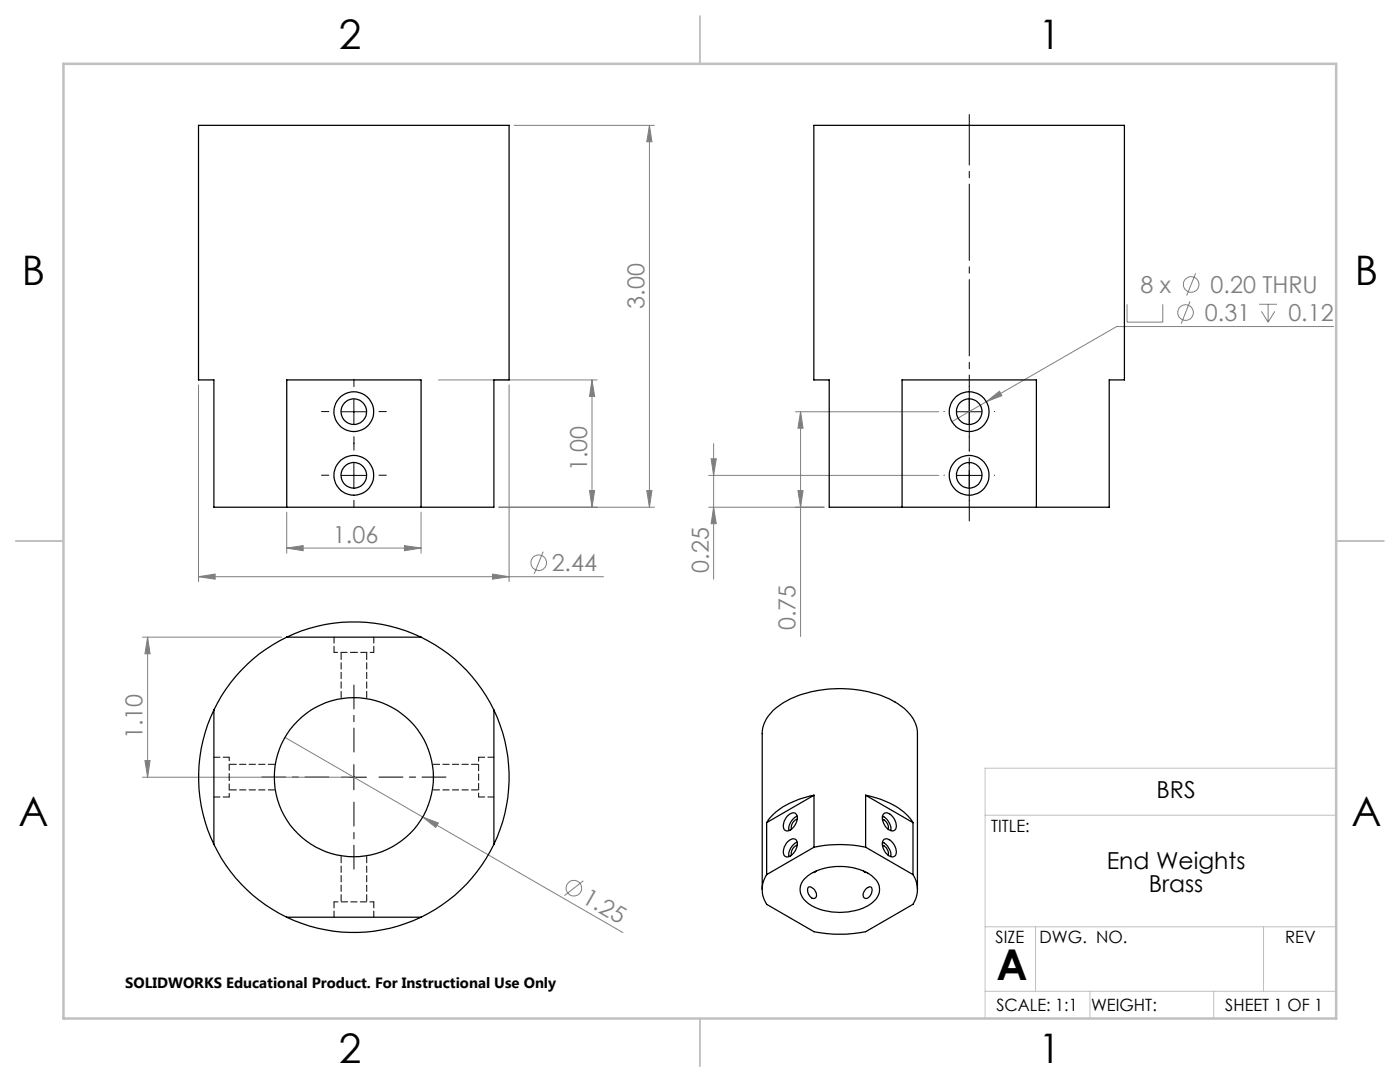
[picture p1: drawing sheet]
<svg xmlns="http://www.w3.org/2000/svg" width="279mm" height="216mm" viewBox="0 0 279 216" stroke-linecap="round" stroke-linejoin="round" font-family="sans-serif">
<g fill="none" stroke="#808080" stroke-width=".2">
<path d="M102.6 25h28M129.6 25v76.2M129.6 25l.5 3.3h-1zM238.6 54.5l-1.8 4.5M39.6 76.8v39.3M87.5 75.8h31.7M101.6 76.8v39.3M118.1 75.8v25.4M118.1 75.8l.6 3.3h-1zM224.9 60.7v3.6h7.2v-3.6M237.5 60.1l-1.8 4.5M251.3 60.7h3.5"/>
<path d="M251.7 62.1l1.4 2.2M253.1 60.7v3.6M254.4 62.1l-1.3 2.2M266.1 65.2h-43.3l-26 15M117.7 97.9h1l-.6 3.3zM129.1 97.9h1l-.5 3.3zM141.4 94.9h46M141.9 91.5h1l-.5 3.4zM142.4 88.5v27.1M158.7 82.2h28.7M159.2 97.9h1.1l-.5 3.3zM159.8 82.2l.5 3.2h-1.1z"/>
<path d="M159.8 82.2v44.8M196.8 80.2l2.7-2.1 .5 .9zM196.8 80.2l-6.8 3.9M39.6 115.1l3.3-.6v1.1zM39.6 115.1h80.8M57.2 109.4l3.3-.5v1zM57.2 102.2v8.2M57.2 109.4h26.8M80.7 108.9l3.3 .5-3.3 .5zM84 102.2v8.2M98.3 114.5l3.3 .6-3.3 .5zM99.6 101.2h31"/>
<path d="M108.4 110.1l-1.8 4.4M141.4 101.2h23.1M142.4 101.2l.5 3.3h-1zM28.4 127.1h27.8M29.5 127.1v28M29.5 127.1l.5 3.4h-1.1zM28.4 155.1h41.2M28.9 151.8h1.1l-.5 3.3zM56.9 147.1l67.4 39M84.3 163l3.2 1.2-.5 .9zM116.4 175.8l-3.8 2.9"/>
<circle cx="237.7" cy="56.8" r="1.55"/>
<circle cx="236.6" cy="62.4" r="1.55"/>
<circle cx="107.5" cy="112.3" r="1.55"/>
<circle cx="114.5" cy="177.2" r="1.55"/>
</g>
<g fill="none" stroke="#000" stroke-width=".2" stroke-dasharray="15.2 1.3 1.3 1.3">
<path d="M70.6 77.1v-1.4M193.4 77.1h.1M65.6 94.8h-1.4M65.6 82.1h-1.4M70.6 89.8v-1.4M70.6 99.8v1.5M70.6 87.1v1.5M75.6 94.8h1.5M75.6 82.1h1.5M188.4 94.8h.1M188.4 82.1h.1M193.4 89.8h.1"/>
<path d="M193.4 99.8v.1M193.4 87.1v.1M198.4 94.8h.1M198.4 82.1h.1"/>
</g>
<path d="M193.4 22.9v81.1" fill="none" stroke="#000" stroke-width=".2" stroke-dasharray="15.2 1.3 1.3 1.3" stroke-dashoffset="5.2"/>
<path d="M65.6 155.1h-13.3M70.6 150.1v-13.4M75.6 155.1h13.4M70.6 160.1v13.3" fill="none" stroke="#000" stroke-width=".2" stroke-dasharray="15.2 1.3 1.3 1.3" stroke-dashoffset="10.5"/>
<path d="M70.6 79.7v4.9M193.4 79.7v4.9M68.1 94.9h5M68.1 82.2h5M70.6 92.4v4.9M190.9 94.9h5M190.9 82.2h5M193.4 92.4v4.9M68.1 155.1h5M70.6 152.6v5" fill="none" stroke="#000" stroke-width=".2"/>
<path d="M266.7 153.3h-70.1v49.9M196.6 162.7h70.1M196.6 197.8h70.1M196.6 184.9h70.1M206.7 184.9v12.9M217.5 197.8v5.4M242.2 197.8v5.4M252.2 184.9v12.9" fill="none" stroke="#c0c0c0" stroke-width=".2"/>
<path d="M139.7 3.2v9.5M3.1 107.9h9.6M266.7 107.9h9.5M139.7 203.2v9.6" fill="none" stroke="#c0c0c0" stroke-width=".25"/>
<path d="M12.7 12.7h254v190.5h-254z" fill="none" stroke="#c0c0c0" stroke-width=".5"/>
<g fill="#808080">
<path d="M196.8 80.2l2.7-2.1 .5 .9z"/>
<path d="M84.3 163l3.2 1.2-.5 .9z"/>
<path d="M98.3 114.5l3.3 .6-3.3 .5zM39.6 115.1l3.3-.6v1.1zM80.7 108.9l3.3 .5-3.3 .5zM57.2 109.4l3.3-.5v1z"/>
<path d="M129.6 25l.5 3.3h-1zM129.1 97.9h1l-.5 3.3zM118.1 75.8l.6 3.3h-1zM117.7 97.9h1l-.6 3.3zM29.5 127.1l.5 3.4h-1.1zM28.9 151.8h1.1l-.5 3.3zM141.9 91.5h1l-.5 3.4zM142.4 101.2l.5 3.3h-1zM159.8 82.2l.5 3.2h-1.1zM159.2 97.9h1.1l-.5 3.3z"/>
</g>
<g fill="none" stroke="#000" stroke-width=".25">
<path d="M57.2 101.2h-14.5v-25.4h-3.1v-50.8h62v50.8h-3v25.4h-14.6M57.2 101.2v-25.4h26.8v25.4M57.2 101.2h26.8M180 101.2v-25.4h26.8v25.4M180 101.2h-14.5v-25.4h-3.1v-50.8h62v50.8h-3v25.4h-14.6M180 101.2h26.8M57.2 127.1a30.9 30.9 0 0 0-14.5 14.6M57.2 127.1a31 31 0 0 1 26.8 0M57.2 127.1h26.8M84 127.1a31.4 31.4 0 0 1 14.6 14.6M42.7 141.7a31 31 0 0 0 0 26.8M42.7 141.7v26.8"/>
<path d="M98.6 141.7a31 31 0 0 1 0 26.8M98.6 141.7v26.8M162.5 158.7a14.9 14.9 0 0 0-9.2 5l-.3 .4M162.5 158.7v10.4M162.5 158.7l-9.5 5.4M172.8 158.7a14.9 14.9 0 0 1 9.1 5l.3 .4M172.8 158.7v10.4M172.8 158.7l9.4 5.4M42.7 168.5a30.9 30.9 0 0 0 14.5 14.5M98.6 168.5a30.9 30.9 0 0 1-14.6 14.5M152.1 177.5v-31.1a6.9 6.9 0 0 1 3.5-5.7 22.1 22.1 0 0 1 14.7-3.2 18.1 18.1 0 0 1 10.6 4.3 6.4 6.4 0 0 1 2.2 4.6v31.1M153 174.5a5.4 5.4 0 0 0 0 5.9l9.5 5.5a27 27 0 0 0 10.3 0l9.4-5.5a5.4 5.4 0 0 0 0-5.9"/>
<path d="M153 164.1v10.4M157.1 168a1.13 1.13 0 0 1 1.9-.2 2.62 2.62 0 0 1-2 3.2 1.23 1.23 0 0 1-.5-1.8zM157.1 162.8a1.13 1.13 0 0 1 1.9-.2 2.62 2.62 0 0 1-2 3.2 1.23 1.23 0 0 1-.5-1.8zM159.1 168.1a2.8 2.8 0 0 0-1.7 2.8M159.1 168.6l-.1 .1a1.87 1.87 0 0 0-1.1 1.9M159.1 162.9a2.8 2.8 0 0 0-1.7 2.8M159.1 163.5a1.81 1.81 0 0 0-1.2 2M160.6 175.3a11.1 11.1 0 0 1 10.3-2 5.9 5.9 0 0 1 4.6 3.5 3.8 3.8 0 0 1-2.7 4.1 12.3 12.3 0 0 1-11.5-.7 3.1 3.1 0 0 1-.7-4.9zM161.3 177a1.51 1.51 0 0 1 1.5 2.1 .92 .92 0 0 1-1.4-.6l-.1-.2a1.26 1.26 0 0 1 0-1.3zM162.5 169.1a25.2 25.2 0 0 1 10.3 0M162.5 169.1l-9.5 5.4M162.9 173.8l-.3 .3h-.3"/>
<path d="M172.3 173.8l.2 .2 .4 .1M172.8 177.4a.82 .82 0 0 1 1.2-.3 1.68 1.68 0 0 1-1.2 2.2 .95 .95 0 0 1-.2-1.7zM172.8 169.1l9.4 5.4M176.1 168.1a2.93 2.93 0 0 1 1.7 2.8M176.1 168.6a1.83 1.83 0 0 1 1.1 2M176.1 162.9a2.93 2.93 0 0 1 1.7 2.8M176.1 163.5a1.76 1.76 0 0 1 1.1 2M176.3 167.6a1.46 1.46 0 0 1 2.1 .9 1.68 1.68 0 0 1 0 2.4 2.06 2.06 0 0 1-2.2-1.8l-.1-.7zM176.4 162.3a1.84 1.84 0 0 1 2.2 1.5 1.36 1.36 0 0 1-.4 2 2.54 2.54 0 0 1-1.9-3.3zM182.2 164.1v10.4M57.2 183a31 31 0 0 0 26.8 0M57.2 183h26.8"/>
<circle cx="70.6" cy="82.1" r="2.55"/>
<circle cx="70.6" cy="94.8" r="2.55"/>
<circle cx="70.6" cy="82.1" r="4"/>
<circle cx="70.6" cy="94.8" r="4"/>
<circle cx="193.4" cy="94.8" r="4"/>
<circle cx="193.4" cy="82.1" r="4"/>
<circle cx="193.4" cy="82.1" r="2.55"/>
<circle cx="193.4" cy="94.8" r="2.55"/>
<circle cx="70.6" cy="155.1" r="15.9"/>
</g>
<path d="M66.7 130.2h3.9M70.6 130.2h4M45.7 155.1v-4M45.7 159v-3.9" fill="none" stroke="#000" stroke-width=".2" stroke-dasharray="1.3 .6" stroke-dashoffset=".6"/>
<path d="M95.5 151.1v7.9M74.6 180h-7.9" fill="none" stroke="#000" stroke-width=".2" stroke-dasharray="1.3 .6" stroke-dashoffset=".5"/>
<path d="M66.7 127.1v3.1M74.6 130.2v-3.1M42.7 159h3M45.7 151.1h-3M95.5 159h3.1M98.6 151.1h-3.1M66.7 180v3M74.6 183v-3" fill="none" stroke="#000" stroke-width=".2" stroke-dasharray="1.3 .6" stroke-dashoffset=".1"/>
<path d="M68.1 130.2v9.2M73.2 139.4v-9.2M45.7 157.6h9.3M55 152.5h-9.3M86.3 157.6h9.2M95.5 152.5h-9.2M68.1 170.7v9.3M73.2 180v-9.3" fill="none" stroke="#000" stroke-width=".2" stroke-dasharray="1.3 .6" stroke-dashoffset="-.2"/>
<text font-size="8.5" x="198.9" y="195.5">A</text>
<g font-size="8.1">
<text x="67.6" y="9.7">2</text>
<text x="207.3" y="9.7">1</text>
<text x="4.4" y="57">B</text>
<text x="270.4" y="57">B</text>
<text x="3.7" y="164.9">A</text>
<text x="269.7" y="164.9">A</text>
<text x="67.6" y="212.2">2</text>
<text x="207.3" y="212.2">1</text>
</g>
<g font-size="4.7" fill="#808080">
<text x="227.6" y="58.5">8 x</text>
<text x="241.6" y="58.5">0.20 THRU</text>
<text x="128.6" y="61.6" transform="rotate(-90 128.6 61.6)">3.00</text>
<text x="240.5" y="64.1">0.31</text>
<text x="257.1" y="64.1">0.12</text>
<text x="117.2" y="94" transform="rotate(-90 117.2 94)">1.00</text>
<text x="66.5" y="108.3">1.06</text>
<text x="110.1" y="114">2.44</text>
<text x="141.4" y="114.2" transform="rotate(-90 141.4 114.2)">0.25</text>
<text x="158.8" y="125.7" transform="rotate(-90 158.8 125.7)">0.75</text>
<text x="28.4" y="147.5" transform="rotate(-90 28.4 147.5)">1.10</text>
<text x="115.9" y="180" transform="rotate(30 115.9 180)">1.25</text>
</g>
<g font-size="4.7">
<text x="230.8" y="159.2">BRS</text>
<text x="220.9" y="173.4">End Weights</text>
<text x="229.3" y="178">Brass</text>
</g>
<g font-size="3.4">
<text x="197.8" y="166">TITLE:</text>
<text x="198.7" y="188.1">SIZE</text>
<text x="207.5" y="188.1">DWG. NO.</text>
<text x="256.5" y="188.2">REV</text>
<text x="198.8" y="201.7">SCALE: 1:1</text>
<text x="217.7" y="201.8">WEIGHT:</text>
<text x="244.5" y="201.7">SHEET 1 OF 1</text>
</g>
<text font-size="3" x="25" y="197.2">SOLIDWORKS Educational Product. For Instructional Use Only</text>
</svg>
